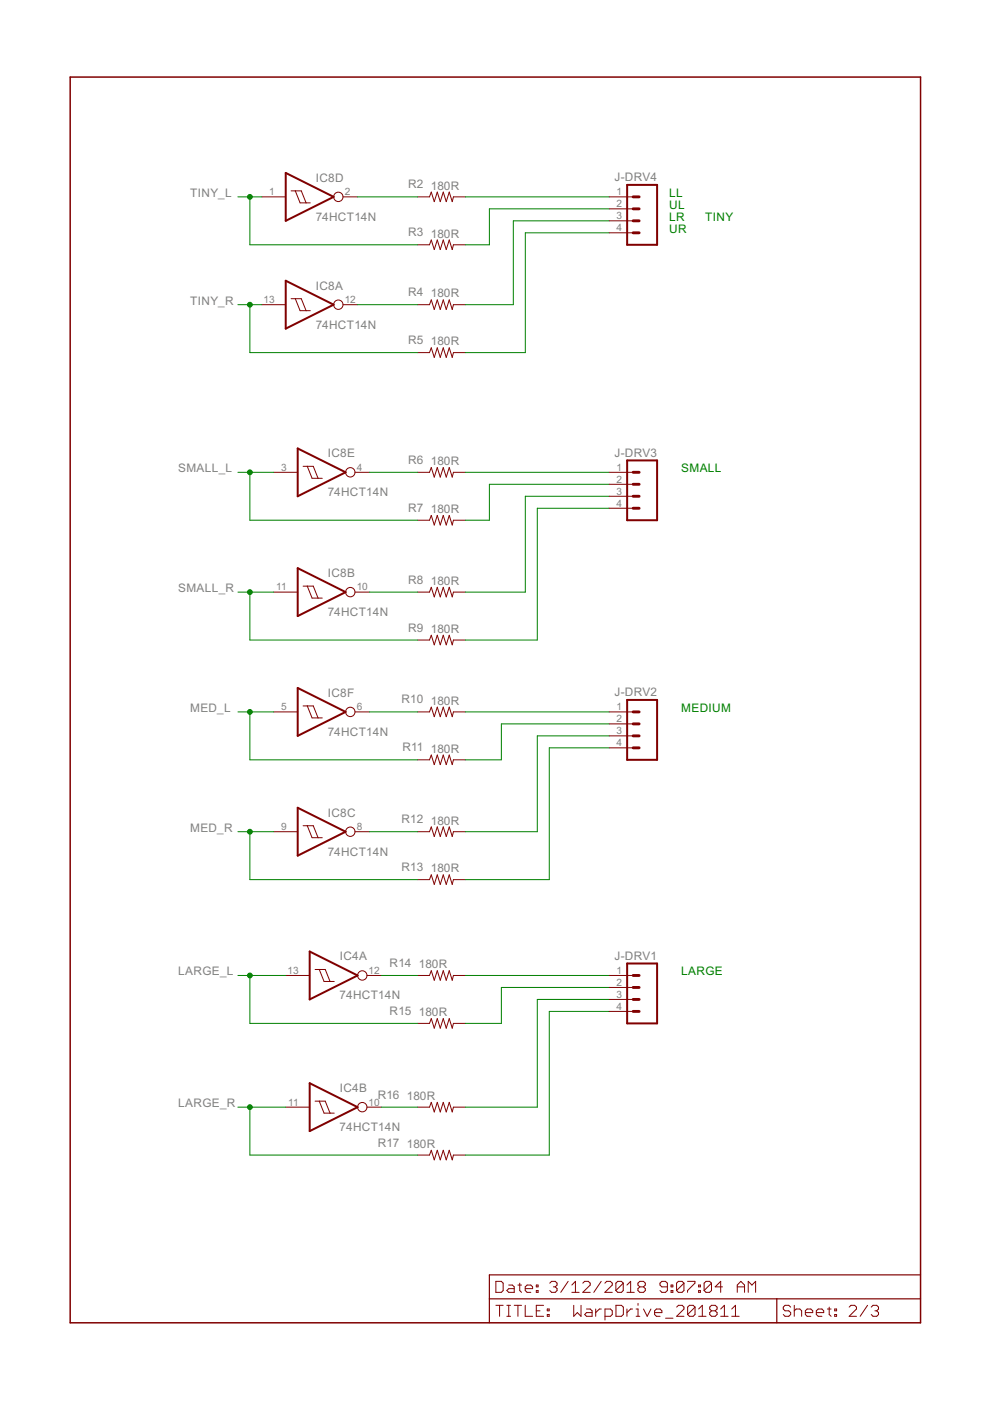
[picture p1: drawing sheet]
<svg xmlns="http://www.w3.org/2000/svg" width="210mm" height="297mm" viewBox="0 0 210 297" stroke-linecap="round" stroke-linejoin="round" font-family="sans-serif">
<path d="M103.8 275.4h91.4M164.7 275.4v5.1M195.2 270.3h-91.4v10.2" fill="none" stroke="#800000" stroke-width=".25"/>
<g fill="none" stroke="#800000" stroke-width=".21">
<path d="M55.5 41.7h5.1M61.7 40.5h2.2l1 2.5M62.6 40.5l1 2.5h2.2M72.7 41.7h3.1M88.5 41.7h2.6l.3-1 .7 2.1 .6-2.1 .6 2.1 .7-2.1 .6 2.1 .6-2.1 .7 2.1 .2-1.1h2.6M88.5 51.9h2.6l.3-1 .7 2 .6-2 .6 2 .7-2 .6 2 .6-2 .7 2 .2-1h2.6M129.2 41.7h5M129.2 44.3h5M129.2 46.8h5M129.2 49.4h5M55.5 64.6h5.1M61.7 63.3h2.2l1 2.6"/>
<path d="M62.6 63.3l1 2.6h2.2M72.7 64.6h3.1M88.5 64.6h2.6l.3-1 .7 2 .6-2 .6 2 .7-2 .6 2 .6-2 .7 2 .2-1h2.6M88.5 74.8h2.6l.3-1.1 .7 2.1 .6-2.1 .6 2.1 .7-2.1 .6 2.1 .6-2.1 .7 2.1 .2-1h2.6M64.3 98.9h2.1l1 2.5M65.2 98.9l1 2.5h2.1M58 100.1h5.1M75.3 100.1h3.1M88.5 100.1h2.6l.3-1 .7 2.1 .6-2.1 .6 2.1 .7-2.1 .6 2.1 .6-2.1 .7 2.1 .2-1.1h2.6M88.5 110.3h2.6l.3-1 .7 2 .6-2 .6 2 .7-2 .6 2 .6-2 .7 2 .2-1h2.6M129.2 100.1h5M129.2 102.7h5"/>
<path d="M129.2 105.2h5M129.2 107.8h5M58 125.5h5.1M64.3 124.3h2.1l1 2.5M65.2 124.3l1 2.5h2.1M75.3 125.5h3.1M88.5 125.5h2.6l.3-1 .7 2.1 .6-2.1 .6 2.1 .7-2.1 .6 2.1 .6-2.1 .7 2.1 .2-1.1h2.6M88.5 135.7h2.6l.3-1 .7 2 .6-2 .6 2 .7-2 .6 2 .6-2 .7 2 .2-1h2.6M58 150.9h5.1M64.3 149.7h2.1l1 2.5M65.2 149.7l1 2.5h2.1M75.3 150.9h3.1"/>
<path d="M88.5 150.9h2.6l.3-1 .7 2.1 .6-2.1 .6 2.1 .7-2.1 .6 2.1 .6-2.1 .7 2.1 .2-1.1h2.6M129.2 150.9h5M129.2 153.5h5M129.2 156h5M129.2 158.6h5M58 176.3h5.1M64.3 175.1h2.1l1 2.5M65.2 175.1l1 2.5h2.1M75.3 176.3h3.1M88.5 176.3h2.6l.3-1 .7 2.1 .6-2.1 .6 2.1 .7-2.1 .6 2.1 .6-2.1 .7 2.1 .2-1.1h2.6M88.5 161.1h2.6l.3-1 .7 2 .6-2 .6 2 .7-2 .6 2 .6-2 .7 2 .2-1h2.6M88.5 186.5h2.6l.3-1 .7 2 .6-2 .6 2 .7-2 .6 2 .6-2 .7 2 .2-1h2.6"/>
<path d="M60.6 206.8h5.1M66.8 205.5h2.2l1 2.6M67.7 205.5l1 2.6h2.2M77.8 206.8h3.1M88.5 206.8h2.6l.3-1 .7 2 .6-2 .6 2 .7-2 .6 2 .6-2 .7 2 .2-1h2.6M88.5 217h2.6l.3-1 .7 2 .6-2 .6 2 .7-2 .6 2 .6-2 .7 2 .2-1h2.6M129.2 206.8h5M129.2 209.4h5M129.2 211.9h5M129.2 214.4h5M60.6 234.7h5.1M66.8 233.5h2.2l1 2.5"/>
<path d="M67.7 233.5l1 2.5h2.2M77.8 234.7h3.1M88.5 234.7h2.6l.3-1 .7 2.1 .6-2.1 .6 2.1 .7-2.1 .6 2.1 .6-2.1 .7 2.1 .2-1.1h2.6M88.5 244.9h2.6l.3-1 .7 2 .6-2 .6 2 .7-2 .6 2 .6-2 .7 2 .2-1h2.6M105.1 271.7h1.2l.4 .4v1.5l-.4 .4h-1.2zM105.1 276.8h1.6M105.9 276.8v2.3M107.5 276.8h.7M107.5 279.1h.7M107.9 272.5h.7l.4 .3v1.2h-1.1l-.4-.4 .4-.4h1.1M107.9 276.8v2.3M109 276.8h1.6"/>
<path d="M109.8 272.5h.8M109.8 276.8v2.3M110.2 272.1v1.5l.4 .4M111.4 273.2h1.5v-.4l-.4-.3h-.7l-.4 .3v.8l.4 .4h.7M111.4 276.8v2.3h1.5M113.7 273.6h.4v.4h-.4zM113.7 272.5h.4v.3h-.4zM113.7 277.9h.8M115.3 276.8h-1.6v2.3h1.6M116 277.5h.4v.4h-.4zM116 278.7h.4v.4h-.4zM116.6 272.1l.3-.4h.8l.4 .4v.4l-.4 .3"/>
<path d="M117.3 272.8h.4M117.7 272.8l.4 .4v.4l-.4 .4h-.8l-.3-.4M120.5 271.7l-1.6 2.3M121.2 274h1.6M121.2 272.5l.8-.8v2.3M121.6 276.8v2.3l.8-.8 .8 .8v-2.3M123.6 272.1l.4-.4h.7l.4 .4v.4l-1.5 1.5h1.5M124.4 277.5h.7l.4 .4v1.2h-1.1l-.4-.4 .4-.4h1.1M126.3 277.5v1.6M127.5 271.7l-1.6 2.3M127.5 277.5h-.4l-.8 .8M128.2 272.1l.4-.4h.8l.4 .4v.4l-1.6 1.5h1.6"/>
<path d="M128.3 279.1h1.1l.4-.4v-.8l-.4-.4h-1.1v2.4M130.6 276.8h1.2l.4 .3v1.6l-.4 .4h-1.2zM132.1 272.1v1.5l-.3 .4h-.8l-.4-.4M132.1 272.1l-.3-.4h-.8l-.4 .4v1.5M132.1 272.1l-1.5 1.5M132.9 274h1.6M132.9 272.5l.8-.8v2.3M132.9 277.5v1.6M134.1 277.5h-.4l-.8 .8M134.9 277.5h.4v1.6M134.9 279.1h.8M135.3 276.4v.4"/>
<path d="M135.7 272.8l-.4 .4v.4l.4 .4h.7l.4-.4v-.4l-.4-.4M135.7 272.8l-.4-.3v-.4l.4-.4h.7l.4 .4v.4l-.4 .3M135.7 272.8h.7M136.4 277.5l.8 1.6 .8-1.6M138.8 278.3h1.5v-.4l-.3-.4h-.8l-.4 .4v.8l.4 .4h.8M141.1 279.5h1.6M141.5 272.8h-1.2l-.4-.3v-.4l.4-.4h.8l.4 .4v1.5l-.4 .4h-.8l-.4-.4M142.3 273.6h.4v.4h-.4zM142.3 272.5h.4v.3h-.4zM143.5 277.1l.3-.3h.8l.4 .3v.4l-1.5 1.6h1.5M145 272.1v1.5l-.4 .4h-.8l-.4-.4M145 272.1l-.4-.4h-.8l-.4 .4v1.5"/>
<path d="M145 272.1l-1.6 1.5M145.8 271.7h1.5v.4l-1.5 1.5v.4M147.4 277.1v1.6l-.4 .4h-.8l-.4-.4M147.4 277.1l-.4-.3h-.8l-.4 .3v1.6M147.4 277.1l-1.6 1.6M148.1 273.6h.4v.4h-.4zM148.1 272.5h.4v.3h-.4zM148.1 279.1h1.6M148.1 277.5l.8-.7v2.3M150.9 272.1v1.5l-.4 .4h-.8l-.4-.4M150.9 272.1l-.4-.4h-.8l-.4 .4v1.5M150.9 272.1l-1.6 1.5"/>
<path d="M150.9 277.9l-.4-.4v-.4l.4-.3h.7l.4 .3v.4l-.4 .4M150.9 277.9h.7M150.9 277.9l-.4 .4v.4l.4 .4h.7l.4-.4v-.4l-.4-.4M152.8 279.1h1.6M152.8 277.5l.8-.7v2.3M153.2 272.8h-1.6l1.2-1.1v2.3M155.2 279.1h1.5M155.2 277.5l.7-.7v2.3M156.3 272.8h1.6M156.3 274v-1.5l.8-.8 .8 .8v1.5M158.6 274v-2.3l.8 .8 .8-.8v2.3M167.6 277.1l-.4-.3h-.7l-.4 .3v.4l.4 .4h.7l.4 .4v.4l-.4 .4h-.7l-.4-.4"/>
<path d="M168.4 276.8v2.3M168.4 277.9l.4-.4h.8l.4 .4v1.2M170.8 278.3h1.5v-.4l-.4-.4h-.8l-.3 .4v.8l.3 .4h.8M173.1 278.3h1.5v-.4l-.3-.4h-.8l-.4 .4v.8l.4 .4h.8M175.4 277.5h.8M175.8 277.1v1.6l.4 .4M177 277.5h.4v.4h-.4zM177 278.7h.4v.4h-.4zM180 277.1l.4-.3h.8l.4 .3v.4l-1.6 1.6h1.6M183.9 276.8l-1.5 2.3M184.7 277.1l.4-.3h.8l.4 .3v.4l-.4 .4M185.5 277.9h.4"/>
<path d="M185.9 277.9l.4 .4v.4l-.4 .4h-.8l-.4-.4"/>
<circle cx="71.7" cy="41.7" r=".99"/>
<circle cx="71.7" cy="64.6" r=".99"/>
<circle cx="74.3" cy="100.1" r=".99"/>
<circle cx="74.3" cy="125.5" r=".99"/>
<circle cx="74.3" cy="150.9" r=".99"/>
<circle cx="74.3" cy="176.3" r=".99"/>
<circle cx="76.8" cy="206.8" r=".99"/>
<circle cx="76.8" cy="234.7" r=".99"/>
</g>
<path d="M14.9 16.3h180.3v264.2h-180.3z" fill="none" stroke="#800000" stroke-width=".32"/>
<path d="M60.6 36.7l10.1 5-10.1 5.1zM133 39.2h6.3v12.7h-6.3zM60.6 59.5l10.1 5.1-10.1 5.1zM63.1 95.1l10.2 5-10.2 5.1zM133 97.6h6.3v12.7h-6.3zM63.1 120.5l10.2 5-10.2 5.1zM63.1 145.9l10.2 5-10.2 5.1zM133 148.4h6.3v12.7h-6.3zM63.1 171.3l10.2 5-10.2 5.1zM65.7 201.7l10.1 5.1-10.1 5.1zM133 204.3h6.3v12.7h-6.3zM65.7 229.7l10.1 5-10.1 5.1z" fill="none" stroke="#800000" stroke-width=".42"/>
<g fill="none" stroke="#800000" stroke-width=".61">
<path d="M134.2 41.7h1.3M134.2 44.3h1.3M134.2 46.8h1.3M134.2 49.4h1.3M134.2 100.1h1.3M134.2 102.7h1.3M134.2 105.2h1.3M134.2 107.8h1.3M134.2 150.9h1.3M134.2 153.5h1.3M134.2 156h1.3M134.2 158.6h1.3"/>
<path d="M134.2 206.8h1.3M134.2 209.4h1.3M134.2 211.9h1.3M134.2 214.4h1.3"/>
</g>
<g fill="none" stroke="#008000" stroke-width=".21">
<path d="M50.4 41.7h5.1M53 41.7v10.2h35.5M75.8 41.7h12.7M98.7 41.7h30.5M129.2 44.3h-25.4v7.6h-5.1M129.2 46.8h-20.4v17.8h-10.1M129.2 49.4h-17.8v25.4h-12.7M50.4 64.6h5.1M53 64.6v10.2h35.5M75.8 64.6h12.7M50.4 100.1h7.6M53 100.1v10.2h35.5"/>
<path d="M78.4 100.1h10.1M98.7 100.1h30.5M129.2 102.7h-25.4v7.6h-5.1M129.2 105.2h-17.8v20.3h-12.7M129.2 107.8h-15.3v27.9h-15.2M50.4 125.5h7.6M53 125.5v10.2h35.5M78.4 125.5h10.1M50.4 150.9h7.6M53 150.9v10.2h35.5M78.4 150.9h10.1M98.7 150.9h30.5"/>
<path d="M129.2 156h-15.3v20.3h-15.2M129.2 153.5h-22.9v7.6h-7.6M129.2 158.6h-12.7v27.9h-17.8M50.4 176.3h7.6M53 176.3v10.2h35.5M78.4 176.3h10.1M50.4 206.8h10.2M53 206.8v10.2h35.5M80.9 206.8h7.6M98.7 206.8h30.5M129.2 211.9h-15.3v22.8h-15.2M129.2 209.4h-22.9v7.6h-7.6"/>
<path d="M129.2 214.4h-12.7v30.5h-17.8M50.4 234.7h10.2M53 234.7v10.2h35.5M80.9 234.7h7.6"/>
</g>
<g fill="#008000" stroke="#008000" stroke-width=".21">
<circle cx="53" cy="41.7" r=".51"/>
<circle cx="53" cy="64.6" r=".51"/>
<circle cx="53" cy="100.1" r=".51"/>
<circle cx="53" cy="125.5" r=".51"/>
<circle cx="53" cy="150.9" r=".51"/>
<circle cx="53" cy="176.3" r=".51"/>
<circle cx="53" cy="206.8" r=".51"/>
<circle cx="53" cy="234.7" r=".51"/>
</g>
<g font-size="2.8" fill="#808080">
<text x="40.3" y="41.7">TINY_L</text>
<text x="67" y="38.6">IC8D</text>
<text x="86.6" y="39.9">R2</text>
<text x="91.3" y="40.2">180R</text>
<text x="130.3" y="38.4">J-DRV4</text>
<text x="66.9" y="46.8">74HCT14N</text>
<text x="86.6" y="50.1">R3</text>
<text x="91.3" y="50.4">180R</text>
<text x="40.3" y="64.6">TINY_R</text>
<text x="67" y="61.4">IC8A</text>
<text x="86.6" y="62.8">R4</text>
<text x="91.3" y="63.1">180R</text>
<text x="66.9" y="69.7">74HCT14N</text>
<text x="86.6" y="73">R5</text>
<text x="91.3" y="73.2">180R</text>
<text x="37.8" y="100.1">SMALL_L</text>
<text x="69.5" y="97">IC8E</text>
<text x="86.6" y="98.3">R6</text>
<text x="91.3" y="98.6">180R</text>
<text x="130.3" y="96.8">J-DRV3</text>
<text x="69.5" y="105.2">74HCT14N</text>
<text x="86.6" y="108.5">R7</text>
<text x="91.3" y="108.8">180R</text>
<text x="37.8" y="125.5">SMALL_R</text>
<text x="69.5" y="122.4">IC8B</text>
<text x="86.6" y="123.7">R8</text>
<text x="91.3" y="124">180R</text>
<text x="69.5" y="130.6">74HCT14N</text>
<text x="86.6" y="133.9">R9</text>
<text x="91.3" y="134.2">180R</text>
<text x="69.5" y="147.8">IC8F</text>
<text x="85.2" y="149.1">R10</text>
<text x="91.3" y="149.4">180R</text>
<text x="130.3" y="147.6">J-DRV2</text>
<text x="40.3" y="150.9">MED_L</text>
<text x="69.5" y="156">74HCT14N</text>
<text x="85.3" y="159.3">R11</text>
<text x="91.3" y="159.6">180R</text>
<text x="69.5" y="173.2">IC8C</text>
<text x="40.3" y="176.3">MED_R</text>
<text x="85.2" y="174.5">R12</text>
<text x="91.3" y="174.8">180R</text>
<text x="69.5" y="181.4">74HCT14N</text>
<text x="85.2" y="184.7">R13</text>
<text x="91.3" y="185">180R</text>
<text x="72.1" y="203.6">IC4A</text>
<text x="130.3" y="203.5">J-DRV1</text>
<text x="37.8" y="206.8">LARGE_L</text>
<text x="82.6" y="205">R14</text>
<text x="88.8" y="205.3">180R</text>
<text x="72" y="211.9">74HCT14N</text>
<text x="82.6" y="215.2">R15</text>
<text x="88.8" y="215.4">180R</text>
<text x="72.1" y="231.6">IC4B</text>
<text x="80.1" y="232.9">R16</text>
<text x="86.3" y="233.2">180R</text>
<text x="37.8" y="234.7">LARGE_R</text>
<text x="72" y="239.8">74HCT14N</text>
<text x="80.1" y="243.1">R17</text>
<text x="86.3" y="243.4">180R</text>
</g>
<g font-size="2.8" fill="#008000">
<text x="141.9" y="41.7">LL</text>
<text x="141.9" y="44.3">UL</text>
<text x="141.9" y="46.8">LR</text>
<text x="149.5" y="46.8">TINY</text>
<text x="141.9" y="49.4">UR</text>
<text x="144.4" y="100.1">SMALL</text>
<text x="144.4" y="150.9">MEDIUM</text>
<text x="144.4" y="206.8">LARGE</text>
</g>
<g font-size="2.4" fill="#808080">
<text x="57.1" y="41.4">1</text>
<text x="73.1" y="41.4">2</text>
<text x="130.7" y="41.4">1</text>
<text x="130.7" y="43.9">2</text>
<text x="130.7" y="46.5">3</text>
<text x="130.7" y="49">4</text>
<text x="55.9" y="64.2">13</text>
<text x="73.1" y="64.2">12</text>
<text x="59.6" y="99.8">3</text>
<text x="75.6" y="99.8">4</text>
<text x="130.7" y="99.8">1</text>
<text x="130.7" y="102.3">2</text>
<text x="130.7" y="104.9">3</text>
<text x="130.7" y="107.4">4</text>
<text x="58.6" y="125.2">11</text>
<text x="75.6" y="125.2">10</text>
<text x="59.6" y="150.6">5</text>
<text x="75.6" y="150.6">6</text>
<text x="130.7" y="150.6">1</text>
<text x="130.7" y="153.1">2</text>
<text x="130.7" y="155.7">3</text>
<text x="130.7" y="158.2">4</text>
<text x="59.6" y="176">9</text>
<text x="75.6" y="176">8</text>
<text x="61" y="206.5">13</text>
<text x="78.2" y="206.5">12</text>
<text x="130.7" y="206.5">1</text>
<text x="130.7" y="209">2</text>
<text x="130.7" y="211.5">3</text>
<text x="130.7" y="214.1">4</text>
<text x="61.1" y="234.4">11</text>
<text x="78.2" y="234.4">10</text>
</g>
</svg>
